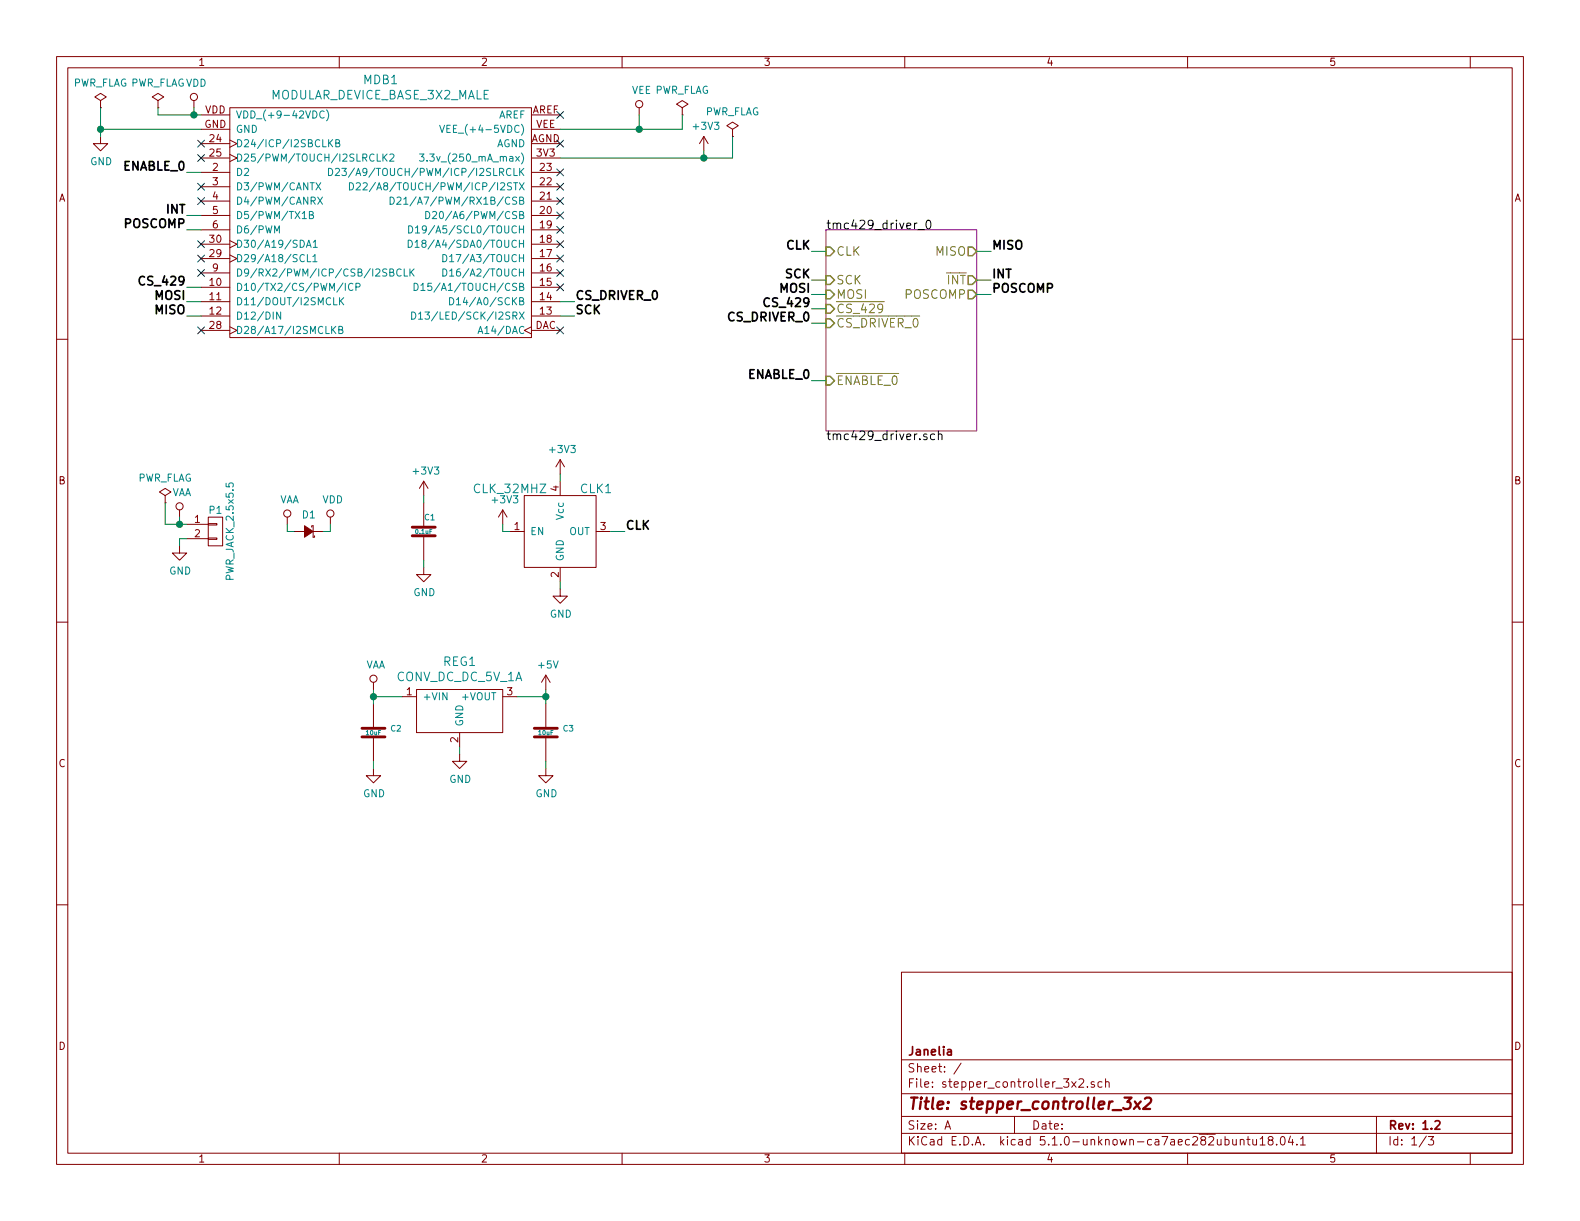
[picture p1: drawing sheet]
EESchema Schematic File Version 5
EELAYER 29 0
EELAYER END
$Descr A 11000 8500
encoding utf-8
Sheet 1 3
Title "stepper_controller_3x2"
Date ""
Rev "1.2"
Comp "Janelia"
Comment1 ""
Comment2 ""
Comment3 ""
Comment4 ""
$EndDescr
$Comp
L stepper_controller_3x2:MODULAR_DEVICE_BASE_3X2_MALE MDB1
U 1 1
P 2650 1550
F 0 "MDB1" H 2650 2547 60  0000 C CNN
F 1 "MODULAR_DEVICE_BASE_3X2_MALE" H 2650 2441 60  0000 C CNN
F 2 "stepper_controller_3x2:MODULAR_DEVICE_BASE_3X2_MALE" H 600 1050 60  0001 C CNN
F 3 "" H 650 2750 60  0000 C CNN
F 4 "digikey" H 600 1150 60  0001 C CNN "Vendor"
F 5 "S1011E-16-ND" H 600 1250 60  0001 C CNN "PartNumber"
F 6 "16 Position Header Through Hole Male Pins" H 600 1350 60  0001 C CNN "Description"
F 7 "2" H 1900 1250 60  0001 C CNN "PartCount"
	1    2650 1550
	1    0    0    -1  
$EndComp
$Comp
L power:VDD #PWR01
U 1 1
P 1350 750
F 0 "#PWR01" H 100 -400 50  0001 C CNN
F 1 "VDD" H 1367 923 50  0000 C CNN
F 2 "" H 100 -250 50  0001 C CNN
F 3 "" H 100 -250 50  0001 C CNN
	1    1350 750 
	1    0    0    -1  
$EndComp
$Comp
L power:PWR_FLAG #FLG02
U 1 1
P 1100 750
F 0 "#FLG02" H -150 -175 50  0001 C CNN
F 1 "PWR_FLAG" H 1100 924 50  0000 C CNN
F 2 "" H -150 -250 50  0001 C CNN
F 3 "" H -150 -250 50  0001 C CNN
	1    1100 750 
	1    0    0    -1  
$EndComp
Wire Wire Line
	1100 750  1100 800 
Wire Wire Line
	1100 800  1350 800 
Wire Wire Line
	1350 750  1350 800 
Connection ~ 1350 800 
$Comp
L power:GND #PWR03
U 1 1
P 700 950
F 0 "#PWR03" H -500 -650 50  0001 C CNN
F 1 "GND" H 705 777 50  0000 C CNN
F 2 "" H -500 -400 50  0001 C CNN
F 3 "" H -500 -400 50  0001 C CNN
	1    700  950 
	1    0    0    -1  
$EndComp
$Comp
L power:PWR_FLAG #FLG01
U 1 1
P 700 750
F 0 "#FLG01" H -550 -175 50  0001 C CNN
F 1 "PWR_FLAG" H 700 924 50  0000 C CNN
F 2 "" H -550 -250 50  0001 C CNN
F 3 "" H -550 -250 50  0001 C CNN
	1    700  750 
	1    0    0    -1  
$EndComp
Wire Wire Line
	700  750  700  900 
Wire Wire Line
	700  900  1400 900 
Connection ~ 700  900 
NoConn ~ 1400 1000
NoConn ~ 1400 1100
NoConn ~ 1400 1700
NoConn ~ 1400 1800
NoConn ~ 1400 1900
NoConn ~ 1400 2300
NoConn ~ 3900 800 
NoConn ~ 3900 1000
NoConn ~ 3900 1300
NoConn ~ 3900 1400
NoConn ~ 3900 1500
NoConn ~ 3900 2300
$Comp
L power:VEE #PWR02
U 1 1
P 4450 800
F 0 "#PWR02" H 200 -50 50  0001 C CNN
F 1 "VEE" H 4467 973 50  0000 C CNN
F 2 "" H 200 100 50  0001 C CNN
F 3 "" H 200 100 50  0001 C CNN
	1    4450 800 
	1    0    0    -1  
$EndComp
$Comp
L power:PWR_FLAG #FLG03
U 1 1
P 4750 800
F 0 "#FLG03" H 3500 -125 50  0001 C CNN
F 1 "PWR_FLAG" H 4750 974 50  0000 C CNN
F 2 "" H 3500 -200 50  0001 C CNN
F 3 "" H 3500 -200 50  0001 C CNN
	1    4750 800 
	1    0    0    -1  
$EndComp
Wire Wire Line
	4750 900  4750 800 
Wire Wire Line
	3900 900  4450 900 
Wire Wire Line
	4450 800  4450 900 
Connection ~ 4450 900 
$Sheet
S 5750 1600 1050 1400
U 58DAAD90
F0 "tmc429_driver_0" 60
F1 "tmc429_driver.sch" 60
F2 "CLK" I L 5750 1750 60 
F3 "SCK" I L 5750 1950 60 
F4 "MOSI" I L 5750 2050 60 
F5 "MISO" O R 6800 1750 60 
F6 "~INT" O R 6800 1950 60 
F7 "POSCOMP" O R 6800 2050 60 
F8 "~CS_429" I L 5750 2150 60 
F9 "~CS_DRIVER_0" I L 5750 2250 60 
F10 "~ENABLE_0" I L 5750 2650 60 
$EndSheet
Wire Wire Line
	1400 2100 1300 2100
Wire Wire Line
	1400 2200 1300 2200
Text Label 1300 2100 2    60   ~ 12
MOSI
Text Label 1300 2200 2    60   ~ 12
MISO
Wire Wire Line
	1400 2000 1300 2000
Text Label 1300 2000 2    60   ~ 12
CS_429
Wire Wire Line
	3900 2200 4000 2200
Text Label 4000 2200 0    60   ~ 12
SCK
Wire Wire Line
	5750 1750 5650 1750
Wire Wire Line
	5750 1950 5650 1950
Wire Wire Line
	5750 2050 5650 2050
Text Label 5650 1950 2    60   ~ 12
SCK
Text Label 5650 1750 2    60   ~ 12
CLK
Text Label 5650 2050 2    60   ~ 12
MOSI
Wire Wire Line
	5750 2150 5650 2150
Text Label 5650 2150 2    60   ~ 12
CS_429
Wire Wire Line
	6800 1950 6900 1950
Wire Wire Line
	6800 2050 6900 2050
Text Label 6900 1950 0    60   ~ 12
INT
Text Label 6900 2050 0    60   ~ 12
POSCOMP
Wire Wire Line
	6800 1750 6900 1750
Text Label 6900 1750 0    60   ~ 12
MISO
Text Label 1300 1500 2    60   ~ 12
INT
Text Label 1300 1600 2    60   ~ 12
POSCOMP
Wire Wire Line
	1400 1200 1300 1200
Wire Wire Line
	1400 1500 1300 1500
Wire Wire Line
	1400 1600 1300 1600
Text Label 1300 1200 2    60   ~ 12
ENABLE_0
$Comp
L power:+3V3 #PWR04
U 1 1
P 4900 1050
F 0 "#PWR04" H 4900 900 50  0001 C CNN
F 1 "+3V3" H 4915 1223 50  0000 C CNN
F 2 "" H 4900 1050 50  0001 C CNN
F 3 "" H 4900 1050 50  0001 C CNN
	1    4900 1050
	1    0    0    -1  
$EndComp
$Comp
L power:PWR_FLAG #FLG04
U 1 1
P 5100 950
F 0 "#FLG04" H 3850 25  50  0001 C CNN
F 1 "PWR_FLAG" H 5100 1124 50  0000 C CNN
F 2 "" H 3850 -50 50  0001 C CNN
F 3 "" H 3850 -50 50  0001 C CNN
	1    5100 950 
	1    0    0    -1  
$EndComp
Wire Wire Line
	5100 1100 5100 950 
Wire Wire Line
	3900 1100 4900 1100
Wire Wire Line
	4900 1050 4900 1100
Connection ~ 4900 1100
Text Label 5650 2650 2    60   ~ 12
ENABLE_0
$Comp
L stepper_controller_3x2:0.1uF C1
U 1 1
P 2950 3700
F 0 "C1" H 2950 3800 40  0000 L CNN
F 1 "0.1uF" H 2950 3700 30  0000 C CNN
F 2 "stepper_controller_3x2:SM0805" H 2988 3550 30  0001 C CNN
F 3 "" H 2950 3700 60  0000 C CNN
F 4 "digikey" H 3050 3900 60  0001 C CNN "Vendor"
F 5 "399-14636-1-ND" H 3150 4000 60  0001 C CNN "PartNumber"
F 6 "CAP CER 0.1UF 50V X7R 0805" H 3250 4100 60  0001 C CNN "Description"
	1    2950 3700
	1    0    0    -1  
$EndComp
$Comp
L stepper_controller_3x2:CLK_32MHZ CLK1
U 1 1
P 3900 3700
F 0 "CLK1" H 4150 4000 60  0000 C CNN
F 1 "CLK_32MHZ" H 3550 4000 60  0000 C CNN
F 2 "stepper_controller_3x2:CTS_SMD_4_7X5MM" H 4050 3900 60  0001 C CNN
F 3 "" H 3900 3700 60  0001 C CNN
F 4 "digikey" H 4250 4100 60  0001 C CNN "Vendor"
F 5 "CTX277LVCT-ND" H 4350 4200 60  0001 C CNN "PartNumber"
F 6 "OSC XO 32.000MHZ HCMOS TTL SMD" H 4450 4300 60  0001 C CNN "Description"
	1    3900 3700
	1    0    0    -1  
$EndComp
$Comp
L power:+3V3 #PWR05
U 1 1
P 3900 3300
F 0 "#PWR05" H 3900 3150 50  0001 C CNN
F 1 "+3V3" H 3915 3473 50  0000 C CNN
F 2 "" H 3900 3300 50  0001 C CNN
F 3 "" H 3900 3300 50  0001 C CNN
	1    3900 3300
	1    0    0    -1  
$EndComp
$Comp
L power:+3V3 #PWR06
U 1 1
P 2950 3450
F 0 "#PWR06" H 2950 3300 50  0001 C CNN
F 1 "+3V3" H 2965 3623 50  0000 C CNN
F 2 "" H 2950 3450 50  0001 C CNN
F 3 "" H 2950 3450 50  0001 C CNN
	1    2950 3450
	1    0    0    -1  
$EndComp
$Comp
L power:GND #PWR012
U 1 1
P 2950 3950
F 0 "#PWR012" H 1750 2350 50  0001 C CNN
F 1 "GND" H 2955 3777 50  0000 C CNN
F 2 "" H 1750 2600 50  0001 C CNN
F 3 "" H 1750 2600 50  0001 C CNN
	1    2950 3950
	1    0    0    -1  
$EndComp
$Comp
L power:GND #PWR013
U 1 1
P 3900 4100
F 0 "#PWR013" H 2700 2500 50  0001 C CNN
F 1 "GND" H 3905 3927 50  0000 C CNN
F 2 "" H 2700 2750 50  0001 C CNN
F 3 "" H 2700 2750 50  0001 C CNN
	1    3900 4100
	1    0    0    -1  
$EndComp
Wire Wire Line
	2950 3500 2950 3450
Wire Wire Line
	2950 3950 2950 3900
Wire Wire Line
	3900 3350 3900 3300
Wire Wire Line
	3900 4100 3900 4050
$Comp
L power:+3V3 #PWR010
U 1 1
P 3500 3650
F 0 "#PWR010" H 3500 3500 50  0001 C CNN
F 1 "+3V3" H 3515 3823 50  0000 C CNN
F 2 "" H 3500 3650 50  0001 C CNN
F 3 "" H 3500 3650 50  0001 C CNN
	1    3500 3650
	1    0    0    -1  
$EndComp
Wire Wire Line
	3500 3650 3500 3700
Wire Wire Line
	3500 3700 3550 3700
Wire Wire Line
	4250 3700 4350 3700
Text Label 4350 3700 0    60   ~ 12
CLK
Wire Wire Line
	3900 2100 4000 2100
Text Label 4000 2100 0    60   ~ 12
CS_DRIVER_0
Wire Wire Line
	5650 2650 5750 2650
Text Label 5650 2250 2    60   ~ 12
CS_DRIVER_0
Wire Wire Line
	5650 2250 5750 2250
NoConn ~ 3900 1600
NoConn ~ 3900 1700
NoConn ~ 3900 1800
$Comp
L stepper_controller_3x2:PWR_JACK_2.5x5.5 P1
U 1 1
P 1500 3700
F 0 "P1" H 1500 3850 50  0000 C CNN
F 1 "PWR_JACK_2.5x5.5" V 1600 3700 50  0000 C CNN
F 2 "stepper_controller_3x2:DCJACK_2PIN_HIGHCURRENT" H 1400 3750 60  0001 C CNN
F 3 "" H 1500 3700 60  0000 C CNN
F 4 "digikey" H 1600 3950 60  0001 C CNN "Vendor"
F 5 "CP-063BH-ND" H 1700 4050 60  0001 C CNN "PartNumber"
F 6 "CONN PWR JACK DC 2.5X5.5 8A T/H" H 1800 4150 60  0001 C CNN "Description"
	1    1500 3700
	1    0    0    -1  
$EndComp
$Comp
L power:GND #PWR011
U 1 1
P 1250 3800
F 0 "#PWR011" H 50  2200 50  0001 C CNN
F 1 "GND" H 1255 3627 50  0000 C CNN
F 2 "" H 50  2450 50  0001 C CNN
F 3 "" H 50  2450 50  0001 C CNN
	1    1250 3800
	1    0    0    -1  
$EndComp
$Comp
L power:VAA #PWR07
U 1 1
P 1250 3600
F 0 "#PWR07" H 1250 3450 50  0001 C CNN
F 1 "VAA" H 1267 3773 50  0000 C CNN
F 2 "" H 1250 3600 50  0001 C CNN
F 3 "" H 1250 3600 50  0001 C CNN
	1    1250 3600
	1    0    0    -1  
$EndComp
$Comp
L power:PWR_FLAG #FLG05
U 1 1
P 1150 3500
F 0 "#FLG05" H -100 2575 50  0001 C CNN
F 1 "PWR_FLAG" H 1150 3674 50  0000 C CNN
F 2 "" H -100 2500 50  0001 C CNN
F 3 "" H -100 2500 50  0001 C CNN
	1    1150 3500
	1    0    0    -1  
$EndComp
Wire Wire Line
	1150 3500 1150 3650
Wire Wire Line
	1150 3650 1250 3650
Wire Wire Line
	1250 3600 1250 3650
Connection ~ 1250 3650
Wire Wire Line
	1300 3750 1250 3750
Wire Wire Line
	1250 3750 1250 3800
$Comp
L stepper_controller_3x2:diode_schottky_45V_10A D1
U 1 1
P 2150 3700
F 0 "D1" H 2150 3587 50  0000 C CNN
F 1 "diode_schottky_45V_10A" H 1870 3620 50  0001 L CNN
F 2 "stepper_controller_3x2:CFP15" H 2000 3680 60  0001 C CNN
F 3 "" H 2100 3780 60  0001 C CNN
F 4 "digikey" H 2200 3880 60  0001 C CNN "Vendor"
F 5 "568-11697-1-ND" H 2300 3980 60  0001 C CNN "PartNumber"
F 6 "DIODE SCHOTTKY 45V 10A CFP15" H 2400 4080 60  0001 C CNN "Description"
	1    2150 3700
	-1   0    0    1   
$EndComp
$Comp
L power:VAA #PWR08
U 1 1
P 2000 3650
F 0 "#PWR08" H 2000 3500 50  0001 C CNN
F 1 "VAA" H 2017 3823 50  0000 C CNN
F 2 "" H 2000 3650 50  0001 C CNN
F 3 "" H 2000 3650 50  0001 C CNN
	1    2000 3650
	1    0    0    -1  
$EndComp
$Comp
L power:VDD #PWR09
U 1 1
P 2300 3650
F 0 "#PWR09" H 1050 2500 50  0001 C CNN
F 1 "VDD" H 2317 3823 50  0000 C CNN
F 2 "" H 1050 2650 50  0001 C CNN
F 3 "" H 1050 2650 50  0001 C CNN
	1    2300 3650
	1    0    0    -1  
$EndComp
Wire Wire Line
	2000 3650 2000 3700
Wire Wire Line
	2000 3700 2050 3700
Wire Wire Line
	2250 3700 2300 3700
Wire Wire Line
	2300 3700 2300 3650
NoConn ~ 3900 1900
NoConn ~ 3900 2000
NoConn ~ 1400 1300
NoConn ~ 1400 1400
$Comp
L stepper_controller_3x2:10uF C2
U 1 1
P 2600 5100
F 0 "C2" H 2715 5130 40  0000 L CNN
F 1 "10uF" H 2600 5100 30  0000 C CNN
F 2 "stepper_controller_3x2:SM0805" H 2638 4950 30  0001 C CNN
F 3 "" H 2600 5100 60  0000 C CNN
F 4 "digikey" H 2700 5300 60  0001 C CNN "Vendor"
F 5 "445-14419-1-ND" H 2800 5400 60  0001 C CNN "PartNumber"
F 6 "CAP CER 10UF 35V X5R 0805" H 2900 5500 60  0001 C CNN "Description"
	1    2600 5100
	1    0    0    -1  
$EndComp
$Comp
L stepper_controller_3x2:CONV_DC_DC_5V_1A REG1
U 1 1
P 3200 4850
F 0 "REG1" H 3200 5097 60  0000 C CNN
F 1 "CONV_DC_DC_5V_1A" H 3200 4991 60  0000 C CNN
F 2 "stepper_controller_3x2:DC_DC_CONV_R78C" H 3300 4450 60  0001 C CNN
F 3 "" H 3200 4850 60  0000 C CNN
F 4 "digikey" H 3200 4650 60  0001 C CNN "Vendor"
F 5 "945-1395-5-ND" H 3200 4750 60  0001 C CNN "PartNumber"
F 6 "CONV DC/DC 1A 5V OUT SIP VERT" H 3700 4850 60  0001 C CNN "Description"
	1    3200 4850
	1    0    0    -1  
$EndComp
$Comp
L stepper_controller_3x2:10uF C3
U 1 1
P 3800 5100
F 0 "C3" H 3915 5130 40  0000 L CNN
F 1 "10uF" H 3800 5100 30  0000 C CNN
F 2 "stepper_controller_3x2:SM0805" H 3838 4950 30  0001 C CNN
F 3 "" H 3800 5100 60  0000 C CNN
F 4 "digikey" H 3900 5300 60  0001 C CNN "Vendor"
F 5 "445-14419-1-ND" H 4000 5400 60  0001 C CNN "PartNumber"
F 6 "CAP CER 10UF 35V X5R 0805" H 4100 5500 60  0001 C CNN "Description"
	1    3800 5100
	1    0    0    -1  
$EndComp
Wire Wire Line
	2600 4800 2600 4850
Wire Wire Line
	2600 4850 2800 4850
Wire Wire Line
	3600 4850 3800 4850
Wire Wire Line
	3800 4800 3800 4850
$Comp
L power:GND #PWR018
U 1 1
P 2600 5350
F 0 "#PWR018" H 1400 3750 50  0001 C CNN
F 1 "GND" H 2605 5177 50  0000 C CNN
F 2 "" H 1400 4000 50  0001 C CNN
F 3 "" H 1400 4000 50  0001 C CNN
	1    2600 5350
	1    0    0    -1  
$EndComp
$Comp
L power:GND #PWR017
U 1 1
P 3200 5250
F 0 "#PWR017" H 2000 3650 50  0001 C CNN
F 1 "GND" H 3205 5077 50  0000 C CNN
F 2 "" H 2000 3900 50  0001 C CNN
F 3 "" H 2000 3900 50  0001 C CNN
	1    3200 5250
	1    0    0    -1  
$EndComp
$Comp
L power:GND #PWR019
U 1 1
P 3800 5350
F 0 "#PWR019" H 2600 3750 50  0001 C CNN
F 1 "GND" H 3805 5177 50  0000 C CNN
F 2 "" H 2600 4000 50  0001 C CNN
F 3 "" H 2600 4000 50  0001 C CNN
	1    3800 5350
	1    0    0    -1  
$EndComp
Wire Wire Line
	2600 5300 2600 5350
Wire Wire Line
	3200 5200 3200 5250
Wire Wire Line
	3800 5300 3800 5350
$Comp
L power:VAA #PWR015
U 1 1
P 2600 4800
F 0 "#PWR015" H 2600 4650 50  0001 C CNN
F 1 "VAA" H 2617 4973 50  0000 C CNN
F 2 "" H 2600 4800 50  0001 C CNN
F 3 "" H 2600 4800 50  0001 C CNN
	1    2600 4800
	1    0    0    -1  
$EndComp
Connection ~ 2600 4850
$Comp
L power:+5V #PWR016
U 1 1
P 3800 4800
F 0 "#PWR016" H 3800 4650 50  0001 C CNN
F 1 "+5V" H 3815 4973 50  0000 C CNN
F 2 "" H 3800 4800 50  0001 C CNN
F 3 "" H 3800 4800 50  0001 C CNN
	1    3800 4800
	1    0    0    -1  
$EndComp
Connection ~ 3800 4850
Wire Wire Line
	1350 800  1400 800 
Wire Wire Line
	700  900  700  950 
Wire Wire Line
	4450 900  4750 900 
Wire Wire Line
	4900 1100 5100 1100
Wire Wire Line
	1250 3650 1300 3650
Wire Wire Line
	2600 4850 2600 4900
Wire Wire Line
	3800 4850 3800 4900
NoConn ~ 3900 1200
$EndSCHEMATC
